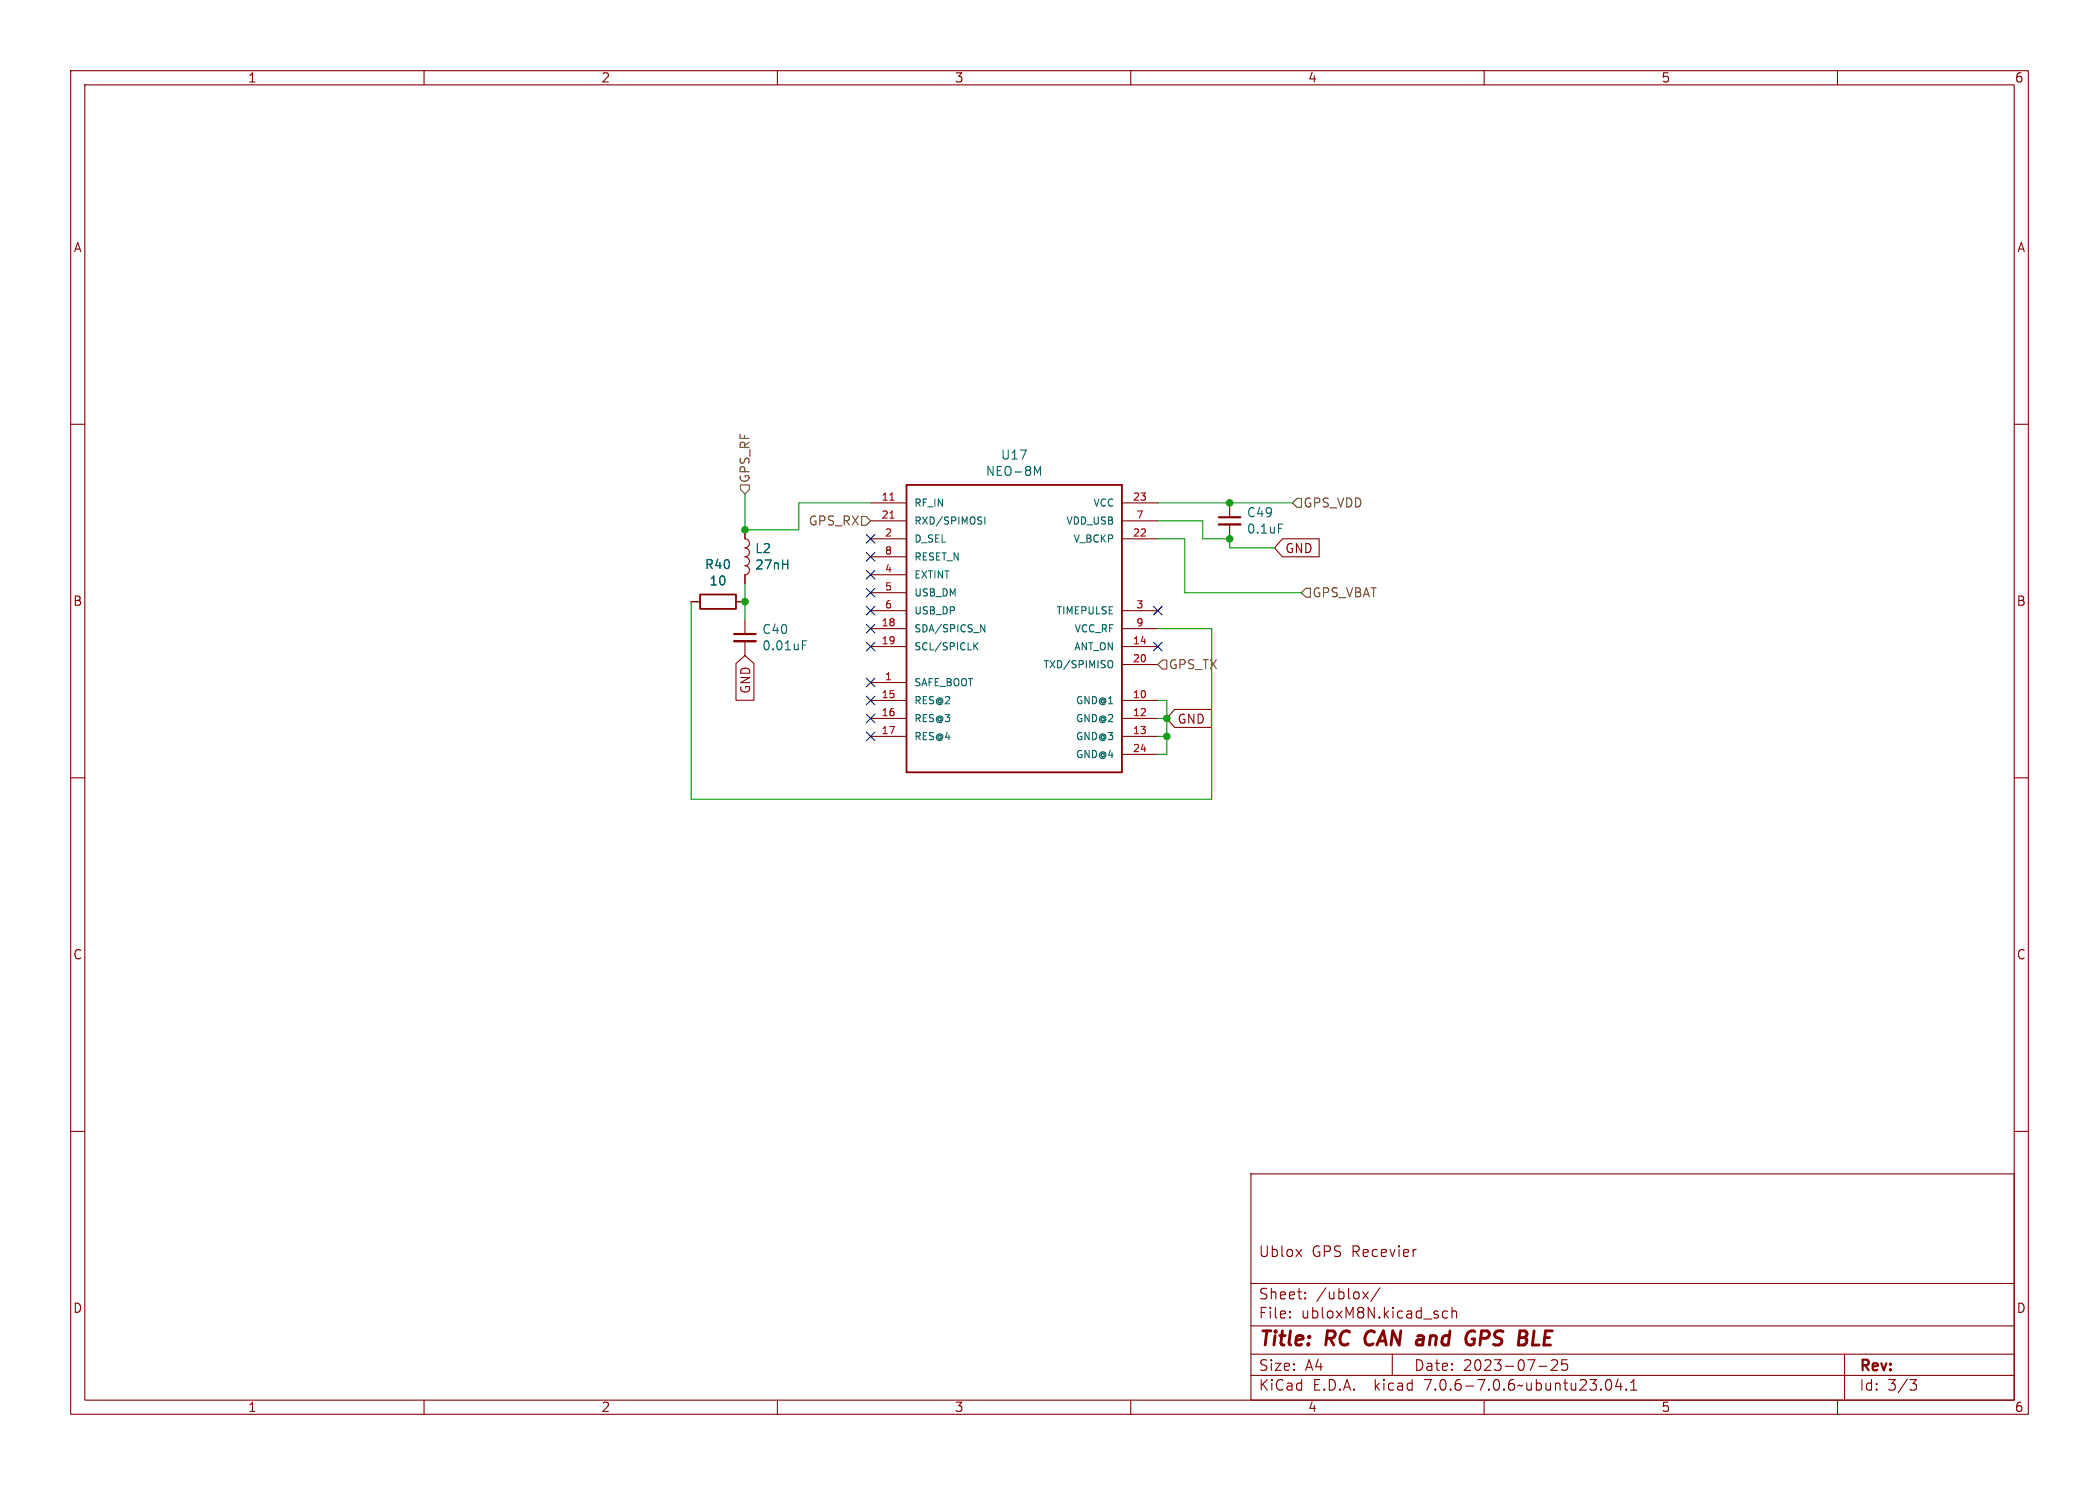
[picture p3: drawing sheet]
<svg xmlns="http://www.w3.org/2000/svg" width="297mm" height="210mm" viewBox="0 0 297 210" stroke-linecap="round" stroke-linejoin="round" font-family="sans-serif">
<g fill="none" stroke="#840000" stroke-width=".15">
<path d="M10 10h277v190h-277zM12 12h273v186h-273zM60 10v2M110 10v2M160 10v2M210 10v2M260 10v2M10 60h2M285 60h2M105.4 74.9v1.3a.64 .64 0 0 1 .6 .6 .64 .64 0 0 1-.6 .7 .64 .64 0 0 1 .6 .6 .64 .64 0 0 1-.6 .6 .64 .64 0 0 1 .6 .7 .64 .64 0 0 1-.6 .6 .64 .64 0 0 1 .6 .6 .64 .64 0 0 1-.6 .7v1.3M123.2 71.1h5.1M123.2 76.2h5.1"/>
<path d="M123.2 73.7h5.1M123.2 78.7h5.1M158.7 71.1h5.1M158.7 76.2h5.1M158.7 73.7h5.1M174 71.1v2.1M174 74.2v2M181.5 76.2h5.2v2.5h-5.2l-1.2-1.2zM97.8 85.1h1.3M104.1 93.8l1.3-1.1 1.3 1.1v5.2h-2.6zM104.1 85.1h1.3M105.4 87.6v2.1"/>
<path d="M105.4 90.7v2M123.2 96.5h5.1M123.2 99.1h5.1M123.2 91.4h5.1M123.2 88.9h5.1M123.2 86.4h5.1M123.2 81.3h5.1M123.2 83.8h5.1M158.7 99.1h5.1M158.7 91.4h5.1M158.7 88.9h5.1M158.7 94h5.1"/>
<path d="M158.7 86.4h5.1M10 110h2M123.2 101.6h5.1M123.2 104.1h5.1M158.7 101.6h5.1M158.7 104.1h5.1M158.7 106.7h5.1M166.2 100.3h5.2v2.6h-5.2l-1.1-1.3zM285 110h2M10 160h2M285 160h2M177 166h108v32h-108z"/>
<path d="M183.4 176.7l.8 1M184.2 176.7l-.8 1M200.2 176.7h.2M60 198v2M110 198v2M160 198v2M177 194.5h108M177 191.5h108M177 187.5h108M177 181.5h108M182.5 186.3h.1l-.1 .1M182.5 186.3v.1"/>
<path d="M182.5 185.5v.1M182.5 185.5h.1l-.1 .1M184.7 183.6v.1M184.7 183.6h-.1l.1 .1M184.7 182.8v.1M184.7 182.8h-.1l.1 .1M192.8 182.7l.8 1M193.6 182.7l-.8 1M195.2 182.1l-1.2 2M197 191.5v3M204.8 185.5l-.4-.1-.3 .3v.4l.1 .2 .2 .1 .4-.1M205.5 185.5a.37 .37 0 0 1 .6 .1v.8"/>
<path d="M205.5 184.9v1.5M210 198v2M217.7 193.2h1.2M219.5 192.4l.2-.1 .5 .1a.41 .41 0 0 1 .1 .5l-.8 .9h.9M221.7 192.3h-.7v.7l.2-.1h.5l.1 .3-.1 .5-.2 .1h-.3l-.2-.1M227.3 195.2a.36 .36 0 0 1 .4-.1 .36 .36 0 0 1 .3 .3 .77 .77 0 0 1-.5 1.2 .91 .91 0 0 1-.2-1.4zM229 195l-.4 1.1h.9M229.3 195.6v1M230.1 196.5h.1l-.1 .1M230.1 196.5h-.1l.1 .1M230.1 196.5v.1M230.7 196.6h.9"/>
<path d="M230.7 195.5l.5-.4v1.5M260 198v2M261 191.5v6.5M270.2 195.1h1l-.5 .6a.41 .41 0 0 1 .5 .3v.3l-.2 .2-.5 .1"/>
</g>
<path d="M193.4 188.5a1.27 1.27 0 0 0 0 1.6M208.2 188.2l.5 .1M208.3 189.4h.3v.6l-.4 .2M217.1 188.2l-.3 2h1" fill="none" stroke="#840000" stroke-width=".4"/>
<path d="M172.5 74.2h3M103.9 90.7h3" fill="none" stroke="#840000" stroke-width=".33"/>
<path d="M172.5 73.2h3M103.9 89.7h3" fill="none" stroke="#840000" stroke-width=".3"/>
<path d="M139.4 73.1v1M146.4 66l.4 .9 .4-.9v1.2M180.9 74.1h.6M113.5 91.2h.5M113.5 90.6h.6M137.9 91.3l.5 .6M138.4 90.9l-.6 .6M138.8 88.3l.6 1.1v-1.1M157 93.4a.34 .34 0 0 1 .4 .4v.3a.34 .34 0 0 1-.4 .3" fill="none" stroke="#006464" stroke-width=".15"/>
<path d="M128.3 68.6h30.4v40.6h-30.4zM99.1 84.1h5v2h-5z" fill="none" stroke="#840000" stroke-width=".25"/>
<path d="M125.9 70.7h.6M125.9 73.3h.6" fill="none" stroke="#a90000" stroke-width=".15"/>
<path d="M104.8 68.6h1.2v.6l-.6 .7-.6-.7zM121.9 73h.7l.6 .7-.6 .6h-.7zM183.5 70.5h.6v1.3h-.6l-.6-.7zM164.5 93.3h.6v1.3h-.6l-.7-.6zM184.8 83.2h.6v1.3h-.6l-.7-.7z" fill="none" stroke="#725600" stroke-width=".15"/>
<path d="M105.4 69.9v5h7.6v-3.8h10.2M163.8 76.2h3.8v7.6h16.5M163.8 73.7h6.4v2.5h3.8v1.3h6.3M163.8 71.1h19.1M97.8 85.1v27.9h73.6v-24.1h-7.6M105.4 82.6v5M163.8 99.1h1.3v7.6h-1.3M163.8 104.1h1.3M163.8 101.6h1.3" fill="none" stroke="#009600" stroke-width=".15"/>
<g fill="none" stroke="#000084" stroke-width=".15">
<path d="M122.6 75.6l1.2 1.2M122.6 78.1l1.2 1.2M123.8 75.6l-1.2 1.2M123.8 78.1l-1.2 1.2M122.6 98.5l1.2 1.2M122.6 90.8l1.2 1.2M122.6 80.7l1.2 1.2M122.6 83.2l1.2 1.2M122.6 85.8l1.2 1.2M122.6 88.3l1.2 1.2M122.6 95.9l1.2 1.2M123.8 98.5l-1.2 1.2"/>
<path d="M123.8 90.8l-1.2 1.2M123.8 80.7l-1.2 1.2M123.8 83.2l-1.2 1.2M123.8 85.8l-1.2 1.2M123.8 88.3l-1.2 1.2M123.8 95.9l-1.2 1.2M163.2 90.8l1.2 1.2M163.2 85.8l1.2 1.2M164.4 90.8l-1.2 1.2M164.4 85.8l-1.2 1.2M122.6 101l1.2 1.2M122.6 103.5l1.2 1.2"/>
<path d="M123.8 101l-1.2 1.2M123.8 103.5l-1.2 1.2"/>
</g>
<g fill="#009600" stroke="#009600" stroke-width=".15">
<circle cx="105.4" cy="74.9" r=".46"/>
<circle cx="105.4" cy="85.1" r=".46"/>
<circle cx="165.1" cy="104.1" r=".46"/>
<circle cx="174" cy="76.2" r=".46"/>
<circle cx="165.1" cy="101.6" r=".46"/>
<circle cx="174" cy="71.1" r=".46"/>
</g>
<g font-size="2.8" fill="#840000">
<text x="178" y="190.9">Title:</text>
<text x="187.7" y="190.9">RC</text>
<text x="194" y="190.9">CAN and</text>
<text x="209.9" y="190.9">GPS</text>
<text x="218.1" y="190.9">BLE</text>
</g>
<g font-size="2.1" fill="#840000">
<text x="178" y="178">Ublox</text>
<text x="185.6" y="178">GPS Recevier</text>
<text x="178" y="184">Sheet:</text>
<text x="186.2" y="184">/ublox/</text>
<text x="178" y="186.7">File:</text>
<text x="184.1" y="186.7">ubloxM8N.kicad_sch</text>
<text x="178" y="196.9">KiCad</text>
<text x="178" y="194.1">Size:</text>
<text x="184.7" y="194.1">A4</text>
<text x="185.7" y="196.9">E.D.A.</text>
<text x="194.6" y="196.9">kicad</text>
<text x="200" y="194.1">Date:</text>
<text x="201.8" y="196.9">7.0.6-7.0.6~ubuntu23.04.1</text>
<text x="207" y="194.1">2023-07-25</text>
<text x="263" y="194.3">Rev:</text>
<text x="263" y="196.9">Id:</text>
<text x="267.1" y="196.9">3/3</text>
</g>
<g font-size="1.8" fill="#840000">
<text x="35" y="11.9">1</text>
<text x="85" y="11.9">2</text>
<text x="135" y="11.9">3</text>
<text x="185" y="11.9">4</text>
<text x="235" y="11.9">5</text>
<text x="285" y="11.9">6</text>
<text x="10.3" y="35.9">A</text>
<text x="285.3" y="35.9">A</text>
<text x="181.8" y="78.4">GND</text>
<text x="10.3" y="85.9">B</text>
<text x="285.3" y="85.9">B</text>
<text x="106.4" y="98.2" transform="rotate(-90 106.4 98.2)">GND</text>
<text x="166.5" y="102.6">GND</text>
<text x="10.3" y="135.9">C</text>
<text x="285.3" y="135.9">C</text>
<text x="10.3" y="185.9">D</text>
<text x="285.3" y="185.9">D</text>
<text x="35" y="199.9">1</text>
<text x="85" y="199.9">2</text>
<text x="135" y="199.9">3</text>
<text x="185" y="199.9">4</text>
<text x="235" y="199.9">5</text>
<text x="285" y="199.9">6</text>
</g>
<g font-size="1.8" fill="#006464">
<text x="141.5" y="65.2">U17</text>
<text x="139.4" y="67.5">NEO-8M</text>
<text x="176.3" y="73.4">C49</text>
<text x="176.3" y="75.7">0.1uF</text>
<text x="99.7" y="80.7">R40</text>
<text x="100.3" y="83">10</text>
<text x="106.8" y="80.7">27nH</text>
<text x="106.8" y="78.4">L2</text>
<text x="107.8" y="89.9">C40</text>
<text x="107.8" y="92.2">0.01uF</text>
</g>
<g font-size="1.8" fill="#725600">
<text x="106.3" y="68.4" transform="rotate(-90 106.3 68.4)">GPS_RF</text>
<text x="184.3" y="72">GPS_VDD</text>
<text x="114.3" y="74.5">GPS_RX</text>
<text x="185.6" y="84.7">GPS_VBAT</text>
<text x="165.3" y="94.8">GPS_TX</text>
</g>
<g font-size="1.4" fill="#a90000">
<text x="124.6" y="70.9">11</text>
<text x="160.2" y="70.9">23</text>
<text x="124.6" y="73.4">21</text>
<text x="125.1" y="75.9">2</text>
<text x="160.2" y="75.9">22</text>
<text x="160.7" y="73.4">7</text>
<text x="125.1" y="81">4</text>
<text x="125.1" y="83.6">5</text>
<text x="125.1" y="78.5">8</text>
<text x="124.6" y="88.6">18</text>
<text x="125.1" y="86.1">6</text>
<text x="160.7" y="86.1">3</text>
<text x="160.7" y="88.6">9</text>
<text x="124.6" y="91.2">19</text>
<text x="160.2" y="91.2">14</text>
<text x="160.2" y="93.7">20</text>
<text x="124.6" y="98.8">15</text>
<text x="124.6" y="101.3">16</text>
<text x="125.1" y="96.3">1</text>
<text x="160.2" y="98.8">10</text>
<text x="160.2" y="101.3">12</text>
<text x="124.6" y="103.9">17</text>
<text x="160.2" y="103.9">13</text>
<text x="160.2" y="106.4">24</text>
</g>
<g font-size="1.4" fill="#006464">
<text x="129.3" y="71.9">RF_IN</text>
<text x="154.6" y="71.9">VCC</text>
<text x="129.3" y="76.9">D_SEL</text>
<text x="129.3" y="74.4">RXD/SPIMOSI</text>
<text x="150.8" y="74.4">VDD_USB</text>
<text x="151.8" y="76.9">V_BCKP</text>
<text x="129.3" y="82">EXTINT</text>
<text x="129.3" y="79.5">RESET_N</text>
<text x="129.3" y="89.6">SDA/SPICS_N</text>
<text x="129.3" y="84.6">USB_DM</text>
<text x="129.3" y="87.1">USB_DP</text>
<text x="149.4" y="87.1">TIMEPULSE</text>
<text x="151.9" y="89.6">VCC_RF</text>
<text x="129.3" y="92.2">SCL/SPICLK</text>
<text x="147.5" y="94.7">TXD/SPIMISO</text>
<text x="151.9" y="92.2">ANT_ON</text>
<text x="129.3" y="97.3">SAFE_BOOT</text>
<text x="129.3" y="99.8">RES@2</text>
<text x="152.1" y="99.8">GND@1</text>
<text x="129.3" y="102.3">RES@3</text>
<text x="129.3" y="104.9">RES@4</text>
<text x="152.1" y="102.3">GND@2</text>
<text x="152.1" y="104.9">GND@3</text>
<text x="152.1" y="107.4">GND@4</text>
</g>
</svg>
